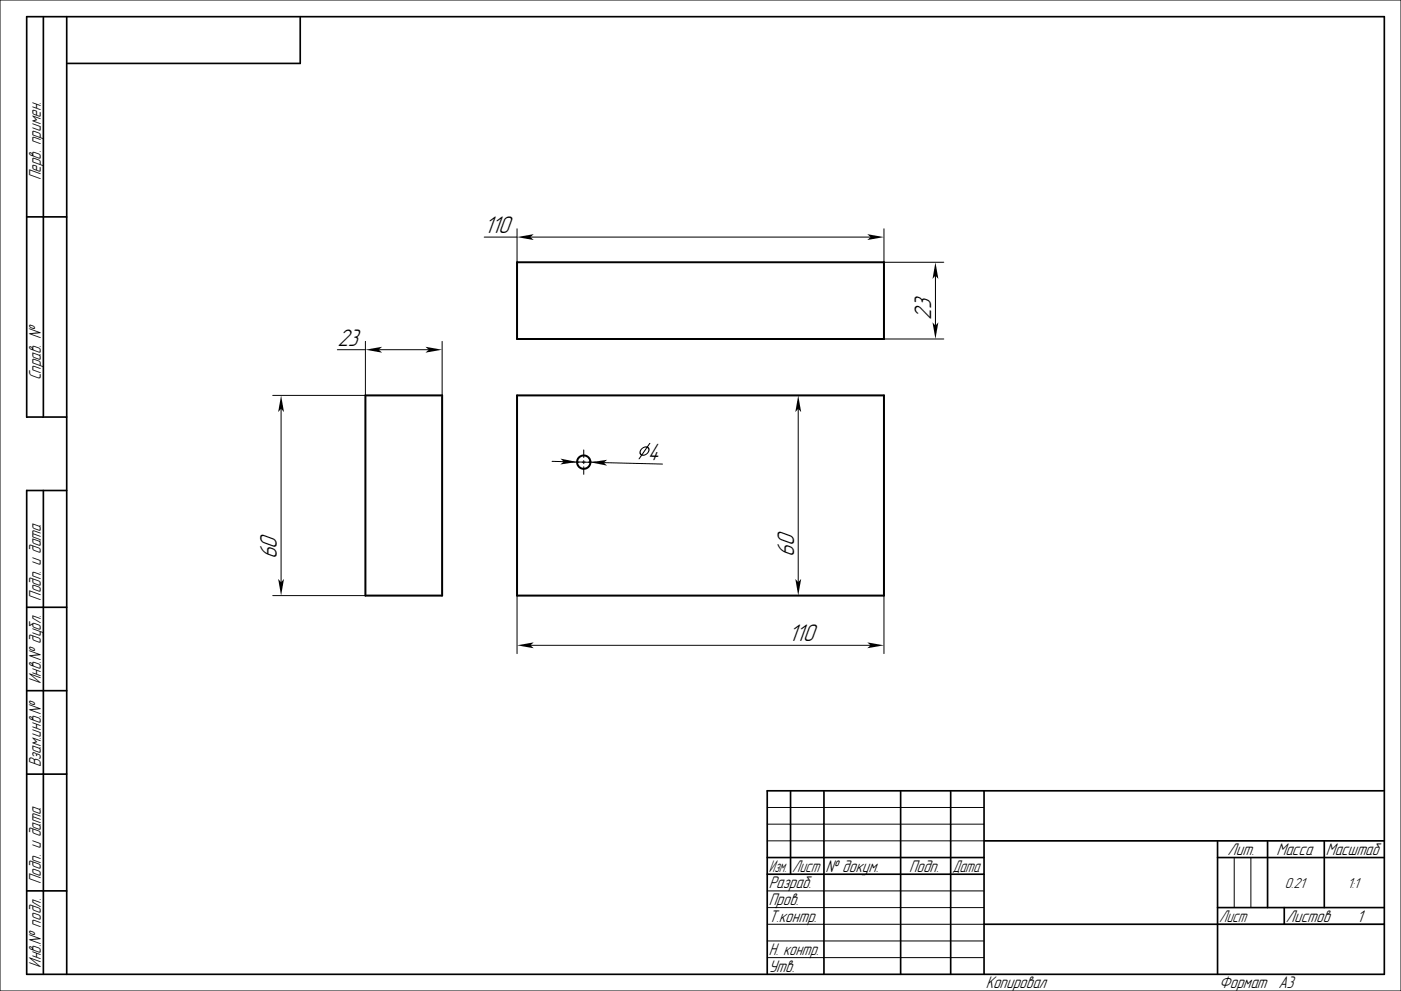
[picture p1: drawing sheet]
<svg xmlns="http://www.w3.org/2000/svg" width="420mm" height="297mm" viewBox="0 0 420 297" stroke-linecap="round" stroke-linejoin="round" font-family="sans-serif">
<g fill="none" stroke="#000" stroke-width=".3">
<path d="M0 0h420v297h-420zM145.2 71.1h9.8M155 68.6v10M159 71.1h102M265 68.6v10h17.9M280.4 82.6v15M101.1 104.8h8.4M109.5 102.3v16.2h-27.7M113.5 104.8h15M132.5 102.3v16.2M265 101.6h17.9M84.3 122.5v52"/>
<path d="M165.5 138.3l3.5 .1M171.3 138.5h2.3M173 138.5h4M174.5 138.5h1M175 134.8v2.3M175 138v1M175 139.9v2.3M176.4 138.5h2.3M181 138.6l17.6 .5M239.3 122.5v52M81.8 178.5h27.7M155 178.5v17.4"/>
<path d="M265 178.5v17.4M159 193.4h102M230 252h65M230 242h65M230 247h65M370 257v15M375 257v15M230 277h65M230 267h65M230 272h65M365 277h50M230 282h65"/>
<path d="M230 287h65"/>
</g>
<g fill="none" stroke="#000" stroke-width=".5">
<path d="M13 5v120M20 5v287M90 5v14h-70M8 65h12M20 125h-12v-120h407v287h-407v-145h12M13 147v145M8 182h12M8 207h12M8 232h12M237 237v25M247 237v55M270 237v55"/>
<path d="M285 237v55M295 237v55M415 237h-185v55M230 257h65M295 252h120M365 257h50M365 252v40M380 252v20M397 252v20M8 267h12M230 262h65M295 277h120"/>
<path d="M365 272h50M385 272v5"/>
</g>
<g fill="none" stroke="#000" stroke-width=".6">
<path d="M155 78.6h110v23h-110zM109.5 118.5h23v60h-23zM155 118.5h110v60h-110z"/>
<circle cx="175" cy="138.5" r="2"/>
</g>
<g fill="#000">
<path d="M155 71.1l5-.9-1 .9 1 .8z" fill-rule="evenodd"/>
<path d="M260 70.2l5 .9-5 .8 1-.8z" fill-rule="evenodd"/>
<path d="M279.6 96.6l.8 1 .9-1-.9 5z" fill-rule="evenodd"/>
<path d="M280.4 78.6l.9 5-.9-1-.8 1z" fill-rule="evenodd"/>
<path d="M109.5 104.8l5-.9-1 .9 1 .9z" fill-rule="evenodd"/>
<path d="M127.5 103.9l5 .9-5 .9 1-.9z" fill-rule="evenodd"/>
<path d="M84.3 118.5l.8 5-.8-1-.9 1z" fill-rule="evenodd"/>
<path d="M168 137.5l5 1-5 .7 1-.8z" fill-rule="evenodd"/>
<path d="M177 138.5l5-.7-1 .8 1 .9z" fill-rule="evenodd"/>
<path d="M192.3 134.4l.8-.5 .9-.1 .7-1h.3l-.7 1.1 .4 .8-.3 1-1 .8-1 .1-.9 1 .6-1.1-.3-.4-.1-.6zM194 134.2l-1.3 2 .8-.1 .6-.6 .3-.7zM192.5 134.6l-.4 .8 .3 .7 1.3-2-.6 .1z" fill-rule="evenodd"/>
<path d="M239.3 118.5l.9 5-.9-1-.9 1z" fill-rule="evenodd"/>
<path d="M83.4 173.5l.9 1 .8-1-.8 5z" fill-rule="evenodd"/>
<path d="M238.4 173.5l.9 1 .9-1-.9 5z" fill-rule="evenodd"/>
<path d="M155 193.4l5-.9-1 .9 1 .9z" fill-rule="evenodd"/>
<path d="M260 192.5l5 .9-5 .9 1-.9z" fill-rule="evenodd"/>
</g>
<g font-size="6.7">
<text x="145.2" y="69.8">110</text>
<text x="279.2" y="95.9" transform="rotate(-90 279.2 95.9)">23</text>
<text x="101.1" y="103.6">23</text>
<text x="194.1" y="137.7" transform="rotate(1 194.1 137.7)">4</text>
<text x="83" y="167.6" transform="rotate(-90 83 167.6)">60</text>
<text x="238.1" y="166.9" transform="rotate(-90 238.1 166.9)">60</text>
<text x="236.4" y="192.2">110</text>
</g>
<g font-size="4.7">
<text x="12.2" y="54" transform="rotate(-90 12.2 54)">Перв. примен.</text>
<text x="12.2" y="114" transform="rotate(-90 12.2 114)">Справ. №</text>
<text x="12.2" y="180" transform="rotate(-90 12.2 180)">Подп. и дата</text>
<text x="12.2" y="205" transform="rotate(-90 12.2 205)">Инв.№ дубл.</text>
<text x="12.2" y="230" transform="rotate(-90 12.2 230)">Взам.инв.№</text>
<text x="368" y="256.2">Лит.</text>
<text x="382.7" y="256.2">Масса</text>
<text x="397.5" y="256.2">Масштаб</text>
<text x="230.5" y="261.3">Изм.</text>
<text x="237.5" y="261.3">Лист</text>
<text x="247.5" y="261.3">№ докум.</text>
<text x="272.5" y="261.3">Подп.</text>
<text x="285.5" y="261.3">Дата</text>
<text x="12.2" y="265" transform="rotate(-90 12.2 265)">Подп. и дата</text>
<text x="230.5" y="266.3">Разраб.</text>
<text x="230.5" y="271.3">Пров.</text>
<text x="230.5" y="276.3">Т.контр.</text>
<text x="365.5" y="276.2">Лист</text>
<text x="385.5" y="276.2">Листов</text>
<text x="406.8" y="276.3">1</text>
<text x="230.5" y="286.3">Н. контр.</text>
<text x="12.2" y="290" transform="rotate(-90 12.2 290)">Инв.№ подл.</text>
<text x="230.5" y="291.3">Утв.</text>
<text x="295.5" y="296.3">Копировал</text>
<text x="365.5" y="296.3">Формат</text>
<text x="383.2" y="296.3">A3</text>
</g>
<g font-size="4">
<text x="385.2" y="266">0.21</text>
<text x="404" y="266">1:1</text>
</g>
</svg>
